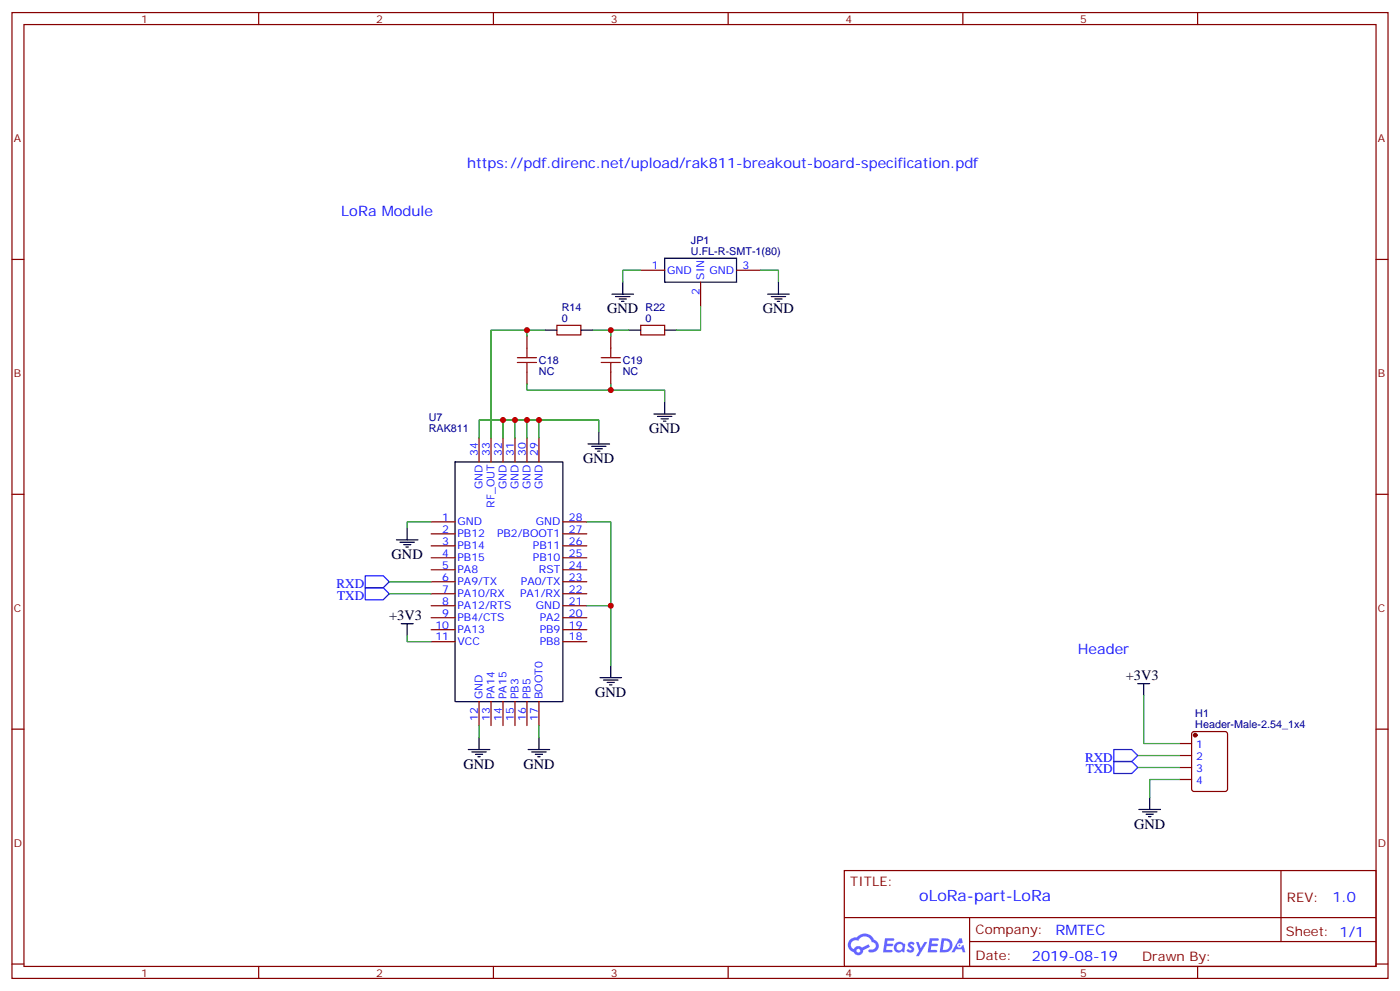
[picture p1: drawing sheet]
<svg xmlns="http://www.w3.org/2000/svg" width="412mm" height="292mm" viewBox="0 0 412 292" stroke-linecap="round" stroke-linejoin="round" font-family="sans-serif">
<g fill="none" stroke="#870000" stroke-width=".35">
<path d="M3.5 3.7h405.4v284.3h-405.4zM7.1 7.2h398.2v277.3h-398.2zM76.2 3.7v3.5M145.3 3.7v3.5M214.5 3.7v3.5M283.6 3.7v3.5M352.8 3.7v3.5M3.5 76.4h3.6M405.3 76.4h3.6M3.5 145.5h3.6M405.3 145.5h3.6M3.5 214.7h3.6"/>
<path d="M405.3 214.7h3.6M248.7 256.3h156.6v28.2h-156.6zM377.3 256.3v20.9M248.7 270.1h156.5M285.6 277.2h119.6M285.6 270.1v14.2M3.5 283.8h3.6M76.2 284.5v3.5M145.3 284.5v3.5M214.5 284.5v3.5M283.6 284.5v3.5M352.8 284.5v3.5"/>
<path d="M405.3 283.8h3.6"/>
</g>
<g fill="#5487ff">
<path d="M267.7 277.5a1.22 1.22 0 0 1 1.7 .2l-.4 .6a.47 .47 0 0 0-.3-.4 .47 .47 0 0 0-.5 .2l.1 .2a1.14 1.14 0 0 1 .8 1.8 1.14 1.14 0 0 1-1.9 0l-.2-.2 .5-.6 .7 .5a.29 .29 0 0 0 .3-.3 .29 .29 0 0 0-.2-.3 1.04 1.04 0 0 1-.6-1.7z"/>
<path d="M260.7 276.2h2.4l.3 .2-.2 .5-1.8 .1-.1 .8h1.5l.3 .4-.3 .4h-1.6l-.2 1.1h1.7l.2 .3-.2 .3-2.6 .1z"/>
<path d="M273.8 276.2h2.4l.3 .2-.1 .5-1.8 .1-.2 .8h1.6l.3 .4-.4 .4-1.6-.1-.1 1.1 1.7 .1 .2 .3-.2 .3-2.6 .1z"/>
<path d="M282.6 276.2h.7l.3 1.3-.6 .3a.69 .69 0 0 0-1 .3 .69 .69 0 0 0 .4 .9 .69 .69 0 0 0 .9-.6l.5-.2 .6 2.2h-.8l-.2-.9h-1.8l-.5 .9h-.8z"/>
<path d="M269.8 277.3h.8l.6 1.8 1.1-1.8h.9l-2.6 4.2h-.8l.9-1.5z"/>
<path d="M277.4 276.2l-.6 4.2h1.3a2.11 2.11 0 0 0 2.5-2.1 2.11 2.11 0 0 0-2.5-2.1zM278.1 277a1.39 1.39 0 0 1 1.7 1.4 1.39 1.39 0 0 1-1.8 1.2h-.3z"/>
<path d="M263.7 277.8a1.54 1.54 0 0 0-.1 2.2 1.54 1.54 0 0 0 2.2 .1l.6 .3 .3-2.3-.2-.3h-.4a1.49 1.49 0 0 0-2.4 0zM264 278.8a.94 .94 0 0 1 1.8 0 .94 .94 0 0 1-1.8 0z"/>
<path d="M250.4 276.6a2.18 2.18 0 0 0 1.1 3.7 1.44 1.44 0 0 0 1.6 .9 1.44 1.44 0 0 0 1.2-1.4l2-1.1-.5-.7-1.9 1a1.47 1.47 0 0 0-2.4 .4 1.39 1.39 0 0 1-.7-1.9 1.39 1.39 0 0 1 2-.5 2.12 2.12 0 0 1 2.2-1.3 2.12 2.12 0 0 1 1.9 1.7 1.14 1.14 0 0 1 1.1 1.4 1.14 1.14 0 0 1-1.7 .7 .43 .43 0 0 0-.5 .4 .43 .43 0 0 0 .4 .5 1.98 1.98 0 0 0 2.5-1.2 1.98 1.98 0 0 0-1.2-2.6 3.1 3.1 0 0 0-5.3-.6l-.9 .1zM252.3 279.9a.55 .55 0 0 1 1.1 0 .55 .55 0 0 1-1.1 0z"/>
<circle cx="282.6" cy="278.3" r=".26"/>
</g>
<path d="M152.4 106.7h5.6M152.4 105.3h5.6M155.2 102.5v2.8M155.2 106.7v2.8M177.1 106.7h5.6M177.1 105.3h5.6M179.9 102.5v2.8M179.9 106.7v2.8" fill="none" stroke="#a10000" stroke-width=".35"/>
<g fill="none" stroke="#870000" stroke-width=".35">
<path d="M188.7 79.6h7.1M217 79.6h7M155.2 99v3.5M164 95.8h7.1v2.8h-7.1zM179.9 99v3.5M188.7 95.8h7.1v2.8h-7.1zM206.4 83.1v7M155.2 109.5v3.6M179.9 109.5v3.6M141.1 128.9v7.1M144.6 128.9v7.1M148.2 128.9v7.1"/>
<path d="M151.7 128.9v7.1M155.2 128.9v7.1M158.7 128.9v7.1M127 153.6h7.1M127 157.2h7.1M165.8 153.6h7.1M165.8 157.2h7.1M127 160.7h7.1M127 164.2h7.1M127 167.7h7.1M127 171.3h7.1M127 174.8h7.1"/>
<path d="M127 178.3h7.1M165.8 160.7h7.1M165.8 164.2h7.1M165.8 167.7h7.1M165.8 171.3h7.1M165.8 174.8h7.1M165.8 178.3h7.1M127 181.9h7.1M127 185.4h7.1M127 188.9h7.1M165.8 181.9h7.1M165.8 185.4h7.1"/>
<path d="M165.8 188.9h7.1M141.1 206.6v7M144.6 206.6v7M148.2 206.6v7M151.7 206.6v7M155.2 206.6v7M158.7 206.6v7M347.5 218.9h3.5M351.2 215.6l.5-.2h9.2l.6 .4 .1 16.5-.5 .7h-9.4l-.6-.5-.1-16.4zM347.5 222.4h3.5M347.5 226h3.5M347.5 229.5h3.5"/>
</g>
<g fill="none" stroke="#000" stroke-width=".35">
<path d="M195.8 76h21.2v7.1h-21.2zM160.5 97.2h3.5M171.1 97.2h3.5M180.3 86.6h6.3M181.3 87.3h4.3M182.4 88h2.1M183.1 88.7h.7M183.4 83.1v3.5M185.2 97.2h3.5M195.8 97.2h3.5M226.1 86.6h6.4M227.2 87.3h4.2"/>
<path d="M228.2 88h2.2M229 88.7h.7M229.3 83.1v3.5M195.8 118.4v3.5M134.1 136h31.7v70.6h-31.7zM173.2 130.7h6.4M174.3 131.4h4.2M175.3 132.1h2.1M176 132.8h.7M176.4 127.2v3.5M192.6 121.9h6.4M193.7 122.6h4.2"/>
<path d="M194.7 123.3h2.1M195.4 124h.7M116.8 158.9h6.3M117.8 159.6h4.3M119.9 155.4v3.5M118.9 160.3h2.1M119.6 161h.7M118.2 183.6h3.5M119.9 183.6v3.5M176.7 199.5h6.4M179.9 196v3.5M141.1 217.1v3.6"/>
<path d="M158.7 217.1v3.6M177.8 200.2h4.2M178.9 200.9h2.1M179.6 201.6h.7M335.1 201.3h3.6M336.9 201.3v3.5M137.9 220.7h6.4M139 221.4h4.2M140.1 222.1h2.1M140.8 222.8h.7M155.6 220.7h6.3M156.6 221.4h4.3"/>
<path d="M157.7 222.1h2.1M158.4 222.8h.7M335.5 238.3h6.3M336.5 239h4.3M337.6 239.7h2.1M338.7 234.8v3.5M338.3 240.4h.7"/>
</g>
<circle cx="352.1" cy="216.4" r=".53" fill="#870000" stroke="#870000" stroke-width=".35"/>
<path d="M107.6 169.5h5.3l1.8 1.8-1.8 1.7h-5.3zM107.6 173h5.3l1.8 1.8-1.8 1.8h-5.3zM328.1 224.2h5.3l1.7 1.8-1.7 1.7h-5.3zM328.1 220.7h5.3l1.7 1.7-1.7 1.8h-5.3z" fill="none" stroke="#00f" stroke-width=".35"/>
<g fill="none" stroke="#008700" stroke-width=".35">
<path d="M188.7 79.6h-5.3v3.5M224 79.6h5.3v3.5M155.2 97.2v1.8M160.5 97.2h-15.9v31.7M174.6 97.2h10.6M179.9 97.2v1.8M206.4 90.1v7.1h-7.1M155.2 113.1v1.7h40.6v3.6M179.9 113.1v1.7M148.2 123.6v5.3M151.7 123.6v5.3M155.2 123.6v5.3"/>
<path d="M158.7 123.6v5.3M176.4 127.2v-3.6h-35.3v5.3M127 153.6h-7.1v1.8M172.9 153.6h7v42.4M114.7 174.8h12.3M114.7 171.3h12.3M172.9 178.3h7M119.9 187.1v1.8h7.1M141.1 213.6v3.5M158.7 213.6v3.5M336.9 204.8v14.1h10.6M335.1 222.4h12.4"/>
<path d="M335.1 226h12.4M347.5 229.5h-8.8v5.3"/>
</g>
<g fill="#c00">
<circle cx="155.2" cy="97.2" r=".88"/>
<circle cx="155.2" cy="123.6" r=".88"/>
<circle cx="148.2" cy="123.6" r=".88"/>
<circle cx="179.9" cy="178.3" r=".88"/>
<circle cx="151.7" cy="123.6" r=".88"/>
<circle cx="158.8" cy="123.6" r=".88"/>
<circle cx="179.9" cy="97.2" r=".88"/>
<circle cx="179.9" cy="114.8" r=".88"/>
</g>
<text font-size="4.6" fill="#00f" x="270.8" y="265.3">oLoRa-part-LoRa</text>
<g font-size="4.2" fill="#00f">
<text x="137.6" y="49.6">https://pdf.direnc.net/upload/rak811-breakout-board-specification.pdf</text>
<text x="100.5" y="63.7">LoRa Module</text>
<text x="317.5" y="192.4">Header</text>
<text x="392.5" y="265.6">1.0</text>
<text x="310.9" y="275.1">RMTEC</text>
<text x="304" y="282.9">2019-08-19</text>
</g>
<g font-size="4.2">
<text x="178.9" y="92.3">GND</text>
<text x="224.7" y="92.3">GND</text>
<text x="191.2" y="127.5">GND</text>
<text x="171.8" y="136.3">GND</text>
<text x="115.4" y="164.6">GND</text>
<text x="114.7" y="182.5">+3V3</text>
<text x="331.6" y="200.1">+3V3</text>
<text x="175.3" y="205.1">GND</text>
<text x="136.5" y="226.3">GND</text>
<text x="154.2" y="226.3">GND</text>
<text x="334.1" y="243.9">GND</text>
</g>
<g font-size="3.9" fill="#00f">
<text x="99.1" y="173">RXD</text>
<text x="99.3" y="176.6">TXD</text>
<text x="319.6" y="224.2">RXD</text>
<text x="319.8" y="227.7">TXD</text>
</g>
<g font-size="3.9" fill="#800">
<text x="250.5" y="260.9">TITLE:</text>
<text x="379.1" y="265.6">REV:</text>
<text x="287.4" y="275.1">Company:</text>
<text x="378.7" y="275.7">Sheet: 1/1</text>
<text x="287.4" y="282.8">Date:</text>
<text x="336.4" y="282.8">Drawn By: 김석현</text>
</g>
<g font-size="3.2" fill="#800">
<text x="41.6" y="6.7">1</text>
<text x="110.8" y="6.7">2</text>
<text x="179.9" y="6.7">3</text>
<text x="249.1" y="6.7">4</text>
<text x="318.2" y="6.7">5</text>
<text x="4.1" y="41.8">A</text>
<text x="405.9" y="41.8">A</text>
<text x="4.1" y="110.9">B</text>
<text x="405.9" y="110.9">B</text>
<text x="4.1" y="180.1">C</text>
<text x="405.9" y="180.1">C</text>
<text x="4.1" y="249.2">D</text>
<text x="405.9" y="249.2">D</text>
<text x="41.6" y="287.5">1</text>
<text x="110.8" y="287.5">2</text>
<text x="179.9" y="287.5">3</text>
<text x="249.1" y="287.5">4</text>
<text x="318.2" y="287.5">5</text>
</g>
<g font-size="3.2" fill="#000080">
<text x="203.5" y="71.8">JP1</text>
<text x="203.5" y="75">U.FL-R-SMT-1(80)</text>
<text x="165.5" y="94.7">0</text>
<text x="165.5" y="91.5">R14</text>
<text x="190.2" y="94.7">0</text>
<text x="190.2" y="91.5">R22</text>
<text x="158.7" y="107.2">C18</text>
<text x="183.4" y="107.2">C19</text>
<text x="158.7" y="110.3">NC</text>
<text x="183.4" y="110.3">NC</text>
<text x="126.3" y="124">U7</text>
<text x="126.3" y="127.2">RAK811</text>
<text x="352.1" y="214.3">Header-Male-2.54_1x4</text>
<text x="352.1" y="211.2">H1</text>
</g>
<g font-size="3.2" fill="#00f">
<text x="192" y="79.2">1</text>
<text x="196.5" y="80.6">GND</text>
<text x="207.4" y="82.4" transform="rotate(-90 207.4 82.4)">SIN</text>
<text x="209" y="80.6">GND</text>
<text x="218.7" y="79.2">3</text>
<text x="206" y="86.9" transform="rotate(-90 206 86.9)">2</text>
<text x="140.8" y="134.2" transform="rotate(-90 140.8 134.2)">34</text>
<text x="144.3" y="134.2" transform="rotate(-90 144.3 134.2)">33</text>
<text x="147.8" y="134.2" transform="rotate(-90 147.8 134.2)">32</text>
<text x="151.3" y="134.2" transform="rotate(-90 151.3 134.2)">31</text>
<text x="154.9" y="134.2" transform="rotate(-90 154.9 134.2)">30</text>
<text x="158.4" y="134.2" transform="rotate(-90 158.4 134.2)">29</text>
<text x="142.2" y="144" transform="rotate(-90 142.2 144)">GND</text>
<text x="149.2" y="144" transform="rotate(-90 149.2 144)">GND</text>
<text x="152.8" y="144" transform="rotate(-90 152.8 144)">GND</text>
<text x="156.3" y="144" transform="rotate(-90 156.3 144)">GND</text>
<text x="159.8" y="144" transform="rotate(-90 159.8 144)">GND</text>
<text x="145.7" y="149.5" transform="rotate(-90 145.7 149.5)">RF_OUT</text>
<text x="130.3" y="153.3">1</text>
<text x="134.8" y="154.7">GND</text>
<text x="157.8" y="154.7">GND</text>
<text x="167.6" y="153.3">28</text>
<text x="130.3" y="156.8">2</text>
<text x="130.3" y="160.3">3</text>
<text x="134.8" y="158.2">PB12</text>
<text x="134.8" y="161.7">PB14</text>
<text x="146.4" y="158.2">PB2/BOOT1</text>
<text x="157" y="161.7">PB11</text>
<text x="167.6" y="160.3">26</text>
<text x="167.6" y="156.8">27</text>
<text x="130.3" y="163.9">4</text>
<text x="130.3" y="167.4">5</text>
<text x="134.8" y="165.3">PB15</text>
<text x="157" y="165.3">PB10</text>
<text x="167.6" y="167.4">24</text>
<text x="167.6" y="163.9">25</text>
<text x="130.3" y="170.9">6</text>
<text x="134.8" y="168.8">PA8</text>
<text x="134.8" y="172.3">PA9/TX</text>
<text x="153.4" y="172.3">PA0/TX</text>
<text x="158.8" y="168.8">RST</text>
<text x="167.6" y="170.9">23</text>
<text x="130.3" y="174.4">7</text>
<text x="130.3" y="178">8</text>
<text x="134.8" y="175.9">PA10/RX</text>
<text x="134.8" y="179.4">PA12/RTS</text>
<text x="153.2" y="175.9">PA1/RX</text>
<text x="157.8" y="179.4">GND</text>
<text x="167.6" y="178">21</text>
<text x="167.6" y="174.4">22</text>
<text x="128.3" y="185">10</text>
<text x="130.3" y="181.5">9</text>
<text x="134.8" y="182.9">PB4/CTS</text>
<text x="159" y="182.9">PA2</text>
<text x="167.6" y="185">19</text>
<text x="167.6" y="181.5">20</text>
<text x="128.3" y="188.6">11</text>
<text x="134.8" y="186.4">PA13</text>
<text x="134.8" y="190">VCC</text>
<text x="159" y="190">PB8</text>
<text x="159" y="186.4">PB9</text>
<text x="167.6" y="188.6">18</text>
<text x="142.2" y="205.8" transform="rotate(-90 142.2 205.8)">GND</text>
<text x="145.7" y="205.8" transform="rotate(-90 145.7 205.8)">PA14</text>
<text x="149.2" y="205.8" transform="rotate(-90 149.2 205.8)">PA15</text>
<text x="152.8" y="205.8" transform="rotate(-90 152.8 205.8)">PB3</text>
<text x="156.3" y="205.8" transform="rotate(-90 156.3 205.8)">PB5</text>
<text x="159.8" y="205.8" transform="rotate(-90 159.8 205.8)">BOOT0</text>
<text x="140.8" y="212.3" transform="rotate(-90 140.8 212.3)">12</text>
<text x="144.3" y="212.3" transform="rotate(-90 144.3 212.3)">13</text>
<text x="147.8" y="212.3" transform="rotate(-90 147.8 212.3)">14</text>
<text x="151.3" y="212.3" transform="rotate(-90 151.3 212.3)">15</text>
<text x="154.9" y="212.3" transform="rotate(-90 154.9 212.3)">16</text>
<text x="158.4" y="212.3" transform="rotate(-90 158.4 212.3)">17</text>
<text x="352.3" y="220.3">1</text>
<text x="352.3" y="223.8">2</text>
<text x="352.3" y="227.4">3</text>
<text x="352.3" y="230.9">4</text>
</g>
</svg>
